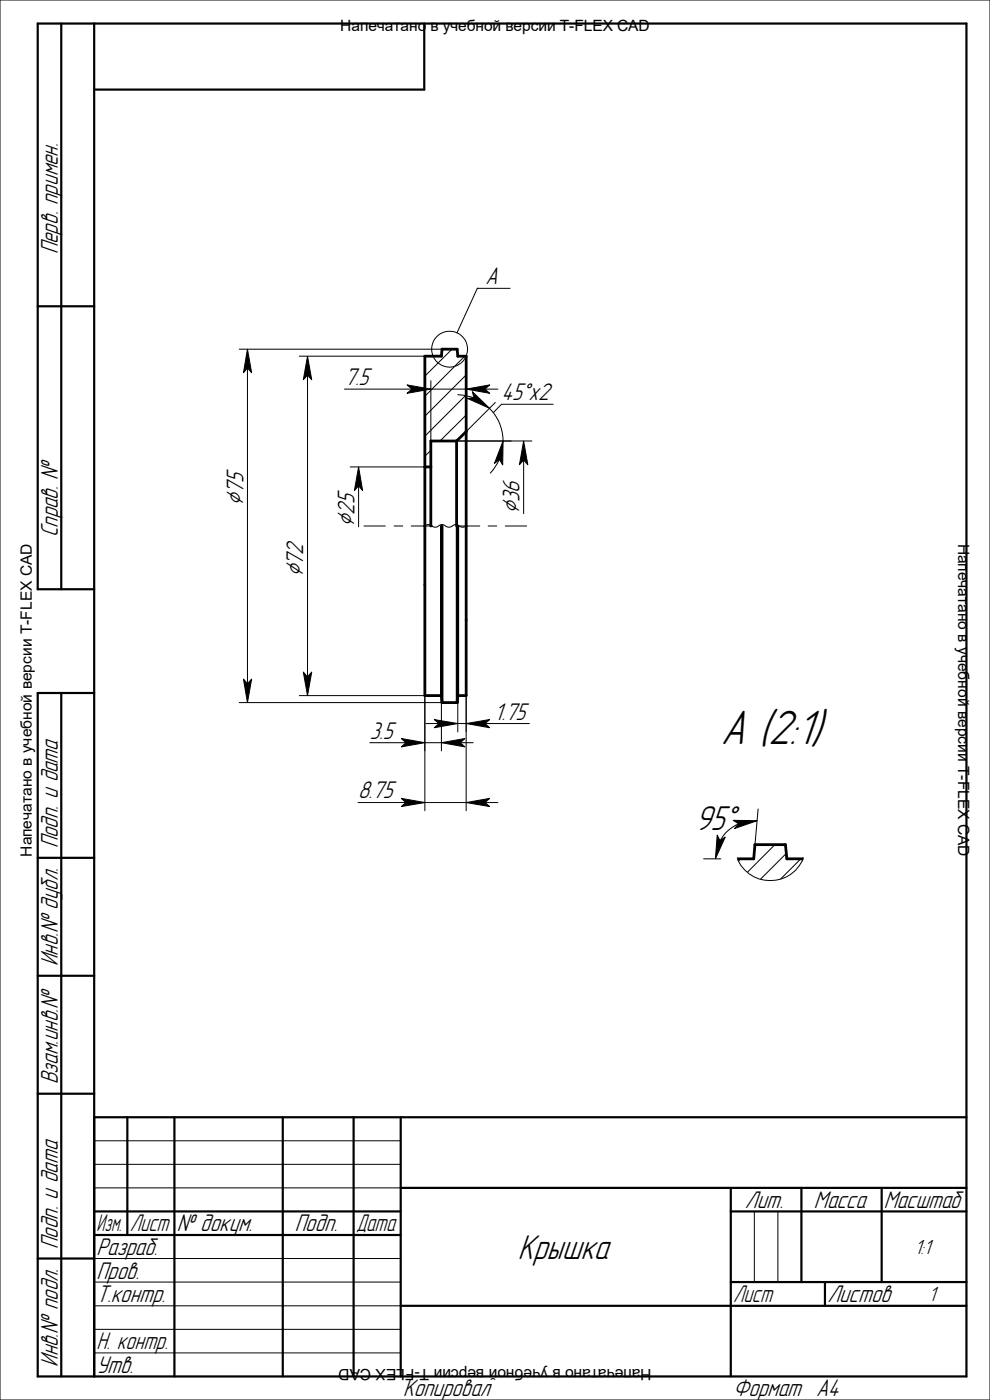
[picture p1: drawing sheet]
<svg xmlns="http://www.w3.org/2000/svg" width="210mm" height="297mm" viewBox="0 0 210 297" stroke-linecap="round" stroke-linejoin="round" font-family="sans-serif">
<g fill="none" stroke="#000" stroke-width=".21">
<path d="M0 0h210v297h-210zM50.8 74.1h43M52.5 78.1v67M63.5 75.6h26.6M65.2 79.6v64M95.9 74.1l-5.8 5.7M98.6 75.6l-8.5 8.5M98.9 79.5l-8.8 8.8M101.3 61.2h.1M101.3 61.2l-4.4 9.4M101.3 61.2h6.9M73.1 82.5h14.3"/>
<path d="M74.3 99.1h15.8M91.4 95.5l-1.3 1.3M91.4 82.5h7.5M91.4 80.8v12.8M96.9 93.6h15.9M97.1 83.7a10.7 10.7 0 0 1 3.7 .8M98.9 83.8l-8.8 8.7M98.9 88.1l-5.6 5.5M98.9 80.8v10.8l6.2-6.2M102.9 82.5h2.7M103.8 86.6a9.9 9.9 0 0 1 2.9 7M106 97.2l-.9 1.7-1.1 1.5"/>
<path d="M111.1 97.6v11.4M117.3 85.8h-10.9l-1.8 1.7M76.1 103.1v8.7M77.2 111.6h4.5M83.6 111.6h1.8M87.2 111.6h4.6M90.1 111.6a1.19 1.19 0 0 1 1.8 .2 1.89 1.89 0 0 0 1.7-.5h.4l.4 .2a1.34 1.34 0 0 0 1.9-.1 2.3 2.3 0 0 1 1.7 .4l.9-.2M97.2 111.6h4.6M103.5 111.6h1.9M107.2 111.6h4.5M50.8 149.1h43M63.5 147.6h26.6v24.4"/>
<path d="M78.4 157.6h7.7M90.1 157.6h3.5M90.4 153.5h2.7M93.6 147.6v11.7M97.1 153.5h1.8M97.1 147.6v7.7M97.6 157.6h2.8M98.9 147.6v24.4M102.9 153.5h9.4M75.9 170.3h10.2M90.1 170.3h8.8M102.9 170.3h2.7"/>
<path d="M156.7 174.8l-.7 .3a8 8 0 0 0-3.3 3.3M160.8 171.6l-.9 10.6M164.4 179.2l-7.7 7.7M149.3 182.2h3.6M156.4 182.2a7.6 7.6 0 0 0 7 4.6 7.6 7.6 0 0 0 7-4.6M157.1 182.2l-1.4 1.4M166.8 181.1l-5.8 5.8M169.9 182.2l-4.7 4.7M170.4 185.9l-.9 1M20 252h65M20 242h65M20 247h65"/>
<path d="M160 257v15M165 257v15M20 277h65M20 267h65M20 272h65M155 277h50M20 282h65M20 287h65"/>
<circle cx="95.4" cy="74.1" r="3.8"/>
</g>
<g fill="none" stroke="#000" stroke-width=".59">
<path d="M90.1 99.1h1.3M96.9 93.6h-5.5v18M96.9 93.6v18M98.9 91.6l-2 2M93.6 111.6v36M93.8 111.6v37.5M97 111.6v37.5M97.1 111.6v36M93.6 147.6h-3.5v-72h3.5l.2-1.5h3.2l.1 1.5h1.8v72h-1.8M93.6 147.6l.2 1.5M93.8 149.1h3.2M97.1 147.6l-.1 1.5"/>
<path d="M155.7 182.2h4.2l.2-3h6.5l.3 3h3.5v4.7"/>
</g>
<g fill="#000" stroke="#000" stroke-width=".21">
<path d="M52.5 74.1l.9 5-.9-1-.9 1z" fill-rule="evenodd"/>
<path d="M65.2 75.6l.9 5-.9-1-.9 1z" fill-rule="evenodd"/>
<path d="M86.4 81.7l5 .8-5 .9 1-.9z" fill-rule="evenodd"/>
<path d="M100.2 83.1l3.6 3.5-4.6-2.1 1.3-.1z" fill-rule="evenodd"/>
<path d="M98.9 82.5l5-.8-1 .8 1 .9z" fill-rule="evenodd"/>
<path d="M106.7 93.6l-.1 5-.6-1.1-1.1 .8z" fill-rule="evenodd"/>
<path d="M111.1 93.6l.9 5-.9-1-.9 1z" fill-rule="evenodd"/>
<path d="M76.1 99.1l.8 5-.8-1-.9 1z" fill-rule="evenodd"/>
<path d="M51.6 144.1l.9 1 .9-1-.9 5z" fill-rule="evenodd"/>
<path d="M64.3 142.6l.9 1 .9-1-.9 5z" fill-rule="evenodd"/>
<path d="M85.1 156.7l5 .9-5 .9 1-.9z" fill-rule="evenodd"/>
<path d="M92.1 152.7l5 .8-5 .9 1-.9z" fill-rule="evenodd"/>
<path d="M93.6 157.6l5-.9-1 .9 1 .9z" fill-rule="evenodd"/>
<path d="M98.9 153.5l5-.8-1 .8 1 .9z" fill-rule="evenodd"/>
<path d="M85.1 169.4l5 .9-5 .8 1-.8z" fill-rule="evenodd"/>
<path d="M98.9 170.3l5-.9-1 .9 1 .8z" fill-rule="evenodd"/>
<path d="M152.1 177.2l.6 1.2 1.1-.8-2 4.6z" fill-rule="evenodd"/>
<path d="M155.5 174l5.1 .1-4.8 1.7 .9-1z" fill-rule="evenodd"/>
</g>
<g fill="none" stroke="#000" stroke-width=".47">
<path d="M13 5v120M20 5v287M90 5v14h-70M8 65h12M20 125h-12v-120h197v287h-197v-145h12M13 147v145M8 182h12M8 207h12M8 232h12M20 237h185M27 237v25M37 237v55"/>
<path d="M60 237v55M75 237v55M85 237v55M20 257h65M85 252h120M155 257h50M155 252v40M170 252v20M187 252v20M8 267h12M20 262h65M85 277h120"/>
<path d="M155 272h50M175 272v5"/>
</g>
<text font-size="9.5" x="152.9" y="157.8">А (2:1)</text>
<text font-size="7.7" x="153.5" y="176">w</text>
<g font-size="6.8">
<text x="147.5" y="176">95</text>
<text x="109.9" y="267">Крышка</text>
</g>
<g font-size="5.4">
<text x="110.7" y="84.9">w</text>
<text x="51.6" y="107.3" transform="rotate(-90 51.6 107.3)">B</text>
<text x="75.2" y="111.8" transform="rotate(-90 75.2 111.8)">B</text>
<text x="110.2" y="109" transform="rotate(-90 110.2 109)">B</text>
<text x="64.3" y="122.5" transform="rotate(-90 64.3 122.5)">B</text>
</g>
<g font-size="4.7">
<text x="12.2" y="54" transform="rotate(-90 12.2 54)">Перв. примен.</text>
<text x="103" y="60.3">А</text>
<text x="73.1" y="81.7">7.5</text>
<text x="106.4" y="84.9">45 х2</text>
<text x="51.6" y="104.8" transform="rotate(-90 51.6 104.8)">75</text>
<text x="110.2" y="106.5" transform="rotate(-90 110.2 106.5)">36</text>
<text x="75.2" y="109.3" transform="rotate(-90 75.2 109.3)">25</text>
<text x="12.2" y="114" transform="rotate(-90 12.2 114)">Справ. №</text>
<text x="64.3" y="120" transform="rotate(-90 64.3 120)">72</text>
<text x="104.9" y="152.7">1.75</text>
<text x="78.4" y="156.7">3.5</text>
<text x="75.9" y="169.4">8.75</text>
<text x="12.2" y="180" transform="rotate(-90 12.2 180)">Подп. и дата</text>
<text x="12.2" y="205" transform="rotate(-90 12.2 205)">Инв.№ дубл.</text>
<text x="12.2" y="230" transform="rotate(-90 12.2 230)">Взам.инв.№</text>
<text x="158" y="256.2">Лит.</text>
<text x="172.7" y="256.2">Масса</text>
<text x="187.5" y="256.2">Масштаб</text>
<text x="27.5" y="261.2">Лист</text>
<text x="37.5" y="261.2">№ докум.</text>
<text x="62.5" y="261.2">Подп.</text>
<text x="75.5" y="261.2">Дата</text>
<text x="12.2" y="265" transform="rotate(-90 12.2 265)">Подп. и дата</text>
<text x="20.5" y="266.3">Разраб.</text>
<text x="20.5" y="271.3">Пров.</text>
<text x="20.5" y="276.3">Т.контр.</text>
<text x="155.5" y="276.3">Лист</text>
<text x="175.5" y="276.3">Листов</text>
<text x="20.5" y="286.3">Н. контр.</text>
<text x="12.2" y="290" transform="rotate(-90 12.2 290)">Инв.№ подл.</text>
<text x="20.5" y="291.3">Утв.</text>
<text x="85.5" y="296.2">Копировал</text>
<text x="155.5" y="296.2">Формат</text>
<text x="173.1" y="296.2">A4</text>
</g>
<text font-size="4.6" x="20.5" y="261.2">Изм.</text>
<g font-size="4.1">
<text x="194" y="266">1:1</text>
<text x="197" y="276">1</text>
</g>
<g font-size="3.3">
<text x="72.2" y="6.6">Напечатано в учебной версии T-FLEX CAD</text>
<text x="203.3" y="115.3" transform="rotate(90 203.3 115.3)">Напечатано в учебной версии T-FLEX CAD</text>
<text x="6.7" y="181.7" transform="rotate(-90 6.7 181.7)">Напечатано в учебной версии T-FLEX CAD</text>
<text x="138.2" y="290.4" transform="rotate(-180 138.2 290.4)">Напечатано в учебной версии T-FLEX CAD</text>
</g>
</svg>
